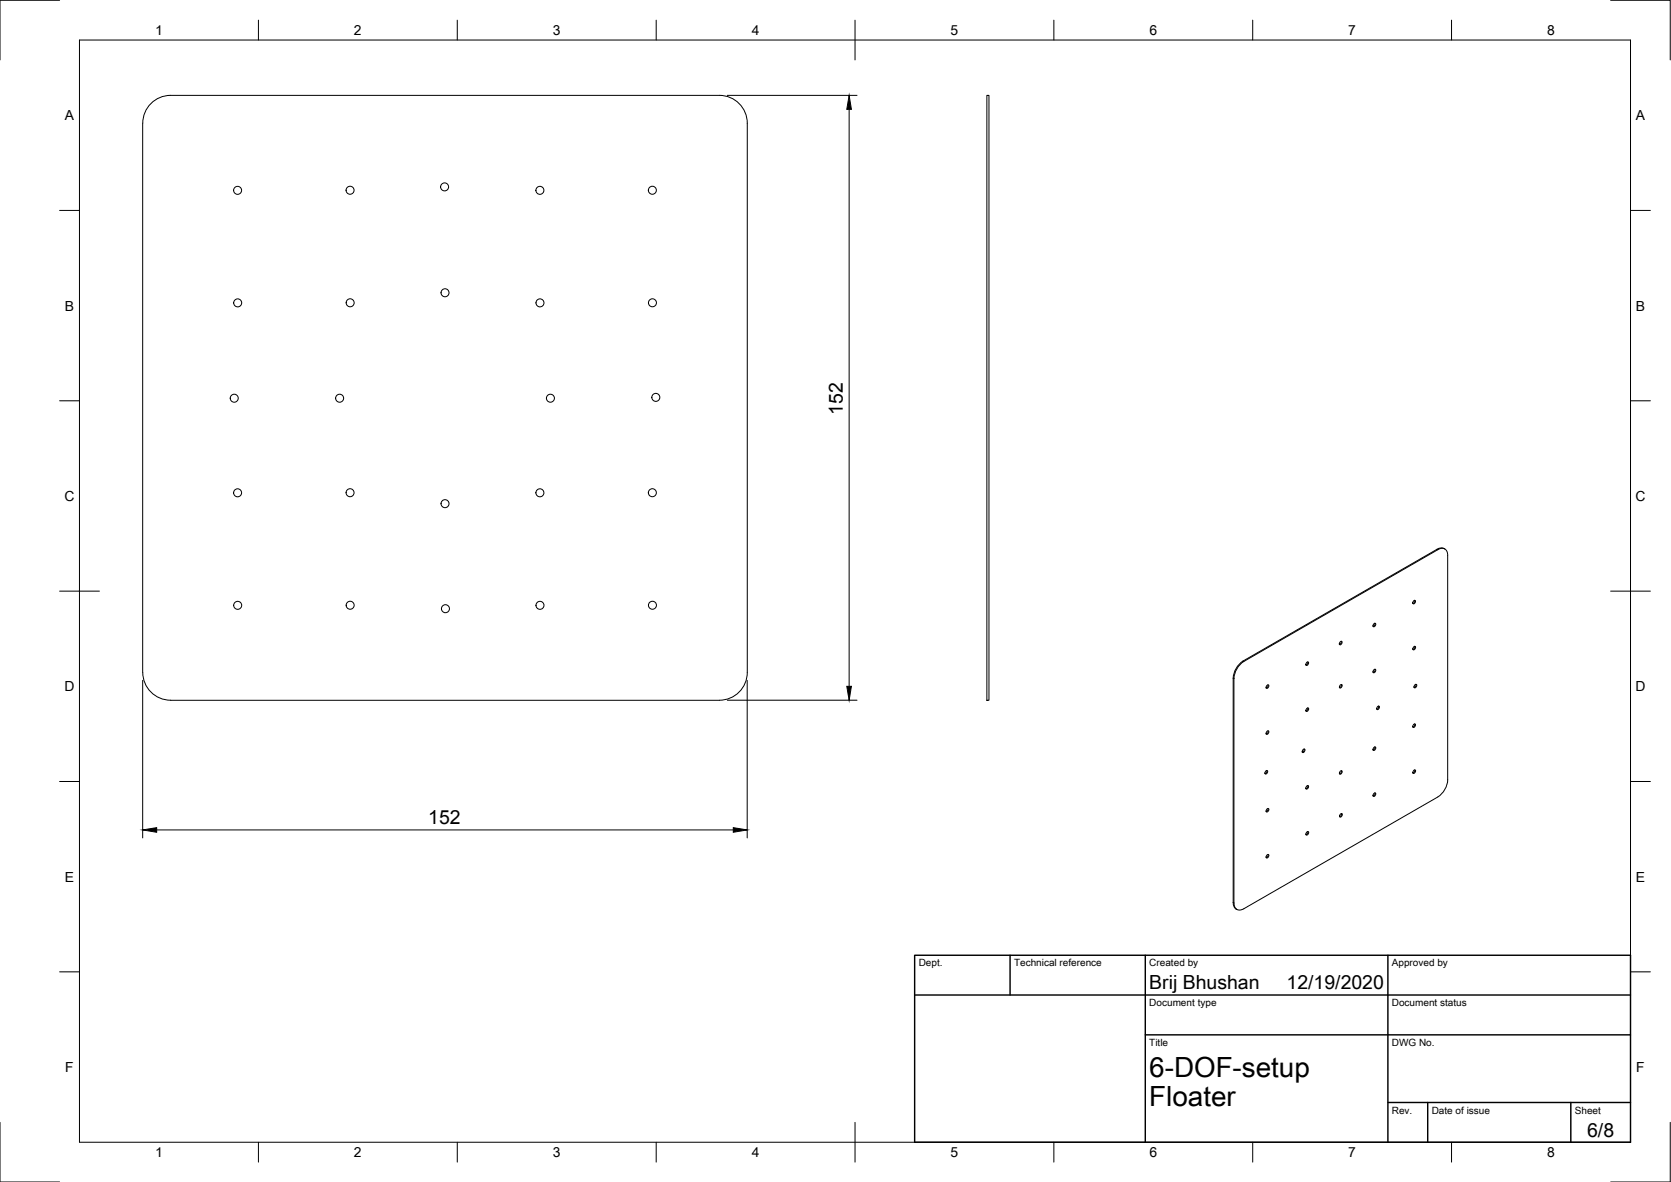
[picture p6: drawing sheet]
<svg xmlns="http://www.w3.org/2000/svg" width="420mm" height="297mm" viewBox="0 0 420 297" stroke-linecap="round" stroke-linejoin="round" font-family="sans-serif">
<!-- layer: Visible -->
<g fill="none" stroke="#000" stroke-width=".25">
<path d="M248.1 24h.6v152h-.6zM361.5 138.1l-48.8 28.1M361.5 138.1a1.51 1.51 0 0 1 1.8-.1 1.51 1.51 0 0 1 .7 1.6v56.4a5.4 5.4 0 0 1-2.5 4.3l-48.8 28.1a1.51 1.51 0 0 1-1.7 .1 1.51 1.51 0 0 1-.7-1.6v-56.4a5.5 5.5 0 0 1 2.5-4.3M363.3 138l-.8-.3-1.2 .3-48.8 28.1a5.5 5.5 0 0 0-2.4 4.3v56.4l.3 1.2 .6 .5M345.4 156.8l.4-.2 .1 .3-.1 .4-.4 .2-.2-.2zM345.7 156.6l-.1 .5-.4 .3M355.4 151.1l.3-.2 .2 .2-.2 .5-.3 .2-.2-.3zM355.7 150.9l-.1 .5-.3 .3M42.9 176h138M42.9 176a7 7 0 0 1-7-7v-138a7 7 0 0 1 7-7h138a7 7 0 0 1 7 7v138a7 7 0 0 1-7 7M318.5 172.3l.4-.2 .1 .2-.1 .5-.4 .2-.2-.2zM318.8 172.1v.5l-.4 .3"/>
<path d="M328.5 166.5l.4-.2 .1 .3-.1 .4-.4 .2-.2-.2zM328.5 178.1l.4-.2 .2 .2-.2 .5-.4 .2-.1-.3zM328.8 177.9v.5l-.4 .3M328.8 166.3v.5l-.4 .3M336.9 161.4l.4-.2 .2 .2-.2 .5-.4 .2-.1-.3zM337 172.2l.3-.2 .2 .3-.2 .4-.3 .2-.2-.2zM337.2 161.1v.5l-.4 .4M337.3 172l-.1 .5-.4 .3M345.4 168.4l.4-.2 .1 .2-.1 .5-.4 .2-.2-.3zM345.7 168.2v.5l-.4 .3M346.3 177.6l.4-.2 .2 .3-.2 .4-.4 .2-.1-.2zM346.6 177.4v.5l-.4 .3"/>
<path d="M355.4 162.6l.4-.2 .1 .3-.1 .4-.4 .2-.2-.2zM355.7 172.2l.4-.2 .1 .2-.1 .5-.4 .2-.2-.3zM355.7 162.4l-.1 .5-.3 .3M356 172l-.1 .5-.3 .3M318.2 193.8l.4-.2 .2 .3-.2 .4-.4 .2-.2-.2zM318.5 183.9l.4-.2 .1 .2-.1 .5-.4 .2-.2-.3zM318.5 193.6v.5l-.4 .3M318.8 183.7v.5l-.4 .3M327.6 188.4l.4-.2 .1 .3-.1 .4-.4 .2-.2-.2zM327.9 188.2l-.1 .5-.4 .3M328.5 197.6l.4-.2 .1 .3-.1 .4-.4 .2-.2-.2zM328.8 197.4v.5l-.4 .3"/>
<path d="M337 193.9l.3-.2 .2 .2-.2 .5-.3 .2-.2-.3zM337.3 193.7l-.1 .5-.4 .3M345.4 187.9l.4-.2 .1 .2-.1 .5-.4 .2-.2-.2zM345.4 199.5l.4-.2 .1 .2-.1 .5-.4 .2-.2-.3zM345.7 187.7l-.1 .5-.4 .3M345.7 199.2v.5l-.4 .4M355.4 182.1l.3-.2 .2 .3-.2 .4-.3 .2-.2-.2zM355.4 193.7l.4-.2 .1 .2-.1 .5-.4 .2-.2-.3zM355.7 181.9l-.1 .5-.3 .3M355.7 193.5l-.1 .5-.3 .3M318.5 203.4l.4-.2 .1 .2-.1 .5-.4 .2-.2-.3zM318.5 214.9l.4-.2 .1 .3-.1 .4-.4 .2-.2-.2z"/>
<path d="M318.8 203.2v.5l-.4 .3M318.8 214.7v.5l-.4 .3M328.5 209.2l.4-.2 .2 .2-.2 .5-.4 .2-.1-.3zM328.8 209v.5l-.4 .3M337 204.6l.4-.2 .1 .3-.1 .4-.4 .2-.2-.2zM337.3 204.4l-.1 .5-.4 .3"/>
<circle cx="59.7" cy="47.8" r="1.01"/>
<circle cx="88" cy="47.8" r="1.01"/>
<circle cx="111.8" cy="47" r="1.01"/>
<circle cx="135.8" cy="47.8" r="1.01"/>
<circle cx="164" cy="47.8" r="1.01"/>
<circle cx="59.8" cy="76.1" r="1.01"/>
<circle cx="88" cy="76.1" r="1.01"/>
<circle cx="111.9" cy="73.6" r="1.01"/>
<circle cx="135.8" cy="76.1" r="1.01"/>
<circle cx="164.1" cy="76.1" r="1.01"/>
<circle cx="164.9" cy="99.9" r="1.01"/>
<circle cx="58.9" cy="100.1" r="1.01"/>
<circle cx="85.4" cy="100.1" r="1.01"/>
<circle cx="138.4" cy="100.1" r="1.01"/>
<circle cx="59.7" cy="123.8" r="1.01"/>
<circle cx="88" cy="123.8" r="1.01"/>
<circle cx="111.9" cy="126.6" r="1.01"/>
<circle cx="135.8" cy="123.8" r="1.01"/>
<circle cx="164" cy="123.8" r="1.01"/>
<circle cx="59.8" cy="152.1" r="1.01"/>
<circle cx="88" cy="152.1" r="1.01"/>
<circle cx="112" cy="153" r="1.01"/>
<circle cx="135.8" cy="152.1" r="1.01"/>
<circle cx="164.1" cy="152.1" r="1.01"/>
</g>
<!-- layer: Visible Narrow -->
<path d="M361.3 138l.2 .1M310.1 170.4l.2 .1M312.5 166.1l.2 .1M310.1 226.8l.2 .1" fill="none" stroke="#000" stroke-width=".25"/>
<!-- layer: Border -->
<g fill="none" stroke="#000" stroke-width=".25">
<path d="M15 .1h-15v15M20 10.1h390v276.9h-390zM65 5.1v5M115 5.1v5M165 5.1v5M215 5.1v10M265 5.1v5M315 5.1v5M365 5.1v5M405 .1h15v15M15 52.9h5M410 52.9h5"/>
<path d="M15 100.7h5M410 100.7h5M15 148.6h10M405 148.6h10M15 196.4h5M410 196.4h5M15 244.2h5M410 244.2h5M0 282.1v14.9h15M65 287v5M115 287v5M165 287v5"/>
<path d="M215 282.1v9.9M265 287v5M315 287v5M365 287v5M420 282.1v14.9h-15"/>
</g>
<!-- layer: TitleBlock -->
<path d="M230 240.1h180v46.9h-180zM230 250h180M254 240.1v9.9M288 240.1v46.9M349 240.1v46.9M288 260.1h122M349 277.1h61M359 277.1v9.9M395 277.1v9.9" fill="none" stroke="#000" stroke-width=".36"/>
<!-- layer: Dimensions -->
<path d="M182.9 24h32.6M213.5 27.5v145M35.9 171v39.6M182.9 176h32.6M187.9 171v39.6M39.4 208.6h145" fill="none" stroke="#000" stroke-width=".25"/>
<path d="M213.5 24l.6 3.5h-1.2zM212.9 172.5h1.2l-.6 3.5zM35.9 208.6l3.5-.6v1.2zM184.4 208l3.5 .6-3.5 .6z" fill="#000" stroke="#000" stroke-width=".25"/>
<g font-size="7">
<text x="289" y="270.6">6-DOF-setup</text>
<text x="289" y="278.1">Floater</text>
</g>
<g font-size="4.9">
<text x="211.9" y="104.2" transform="rotate(-90 211.9 104.2)">152</text>
<text x="107.7" y="207">152</text>
<text x="289" y="248.5">Brij Bhushan</text>
<text x="323.5" y="248.5">12/19/2020</text>
<text x="399.1" y="285.7">6/8</text>
</g>
<g font-size="3.5">
<text x="39" y="8.8">1</text>
<text x="89" y="8.8">2</text>
<text x="139" y="8.8">3</text>
<text x="189" y="8.8">4</text>
<text x="239" y="8.8">5</text>
<text x="289" y="8.8">6</text>
<text x="339" y="8.8">7</text>
<text x="389" y="8.8">8</text>
<text x="16.3" y="30.2">A</text>
<text x="411.3" y="30.2">A</text>
<text x="16.3" y="78">B</text>
<text x="411.3" y="78">B</text>
<text x="16.2" y="125.9">C</text>
<text x="411.2" y="125.9">C</text>
<text x="16.2" y="173.7">D</text>
<text x="411.2" y="173.7">D</text>
<text x="16.3" y="221.6">E</text>
<text x="411.3" y="221.6">E</text>
<text x="16.4" y="269.4">F</text>
<text x="411.4" y="269.4">F</text>
<text x="39" y="290.8">1</text>
<text x="89" y="290.8">2</text>
<text x="139" y="290.8">3</text>
<text x="189" y="290.8">4</text>
<text x="239" y="290.8">5</text>
<text x="289" y="290.8">6</text>
<text x="339" y="290.8">7</text>
<text x="389" y="290.8">8</text>
</g>
<g font-size="2.5">
<text x="231" y="242.9">Dept.</text>
<text x="255" y="242.9">Technical reference</text>
<text x="289" y="242.9">Created by</text>
<text x="350" y="242.9">Approved by</text>
<text x="289" y="252.8">Document type</text>
<text x="350" y="252.8">Document status</text>
<text x="289" y="262.9">Title</text>
<text x="350" y="262.9">DWG No.</text>
<text x="350" y="279.9">Rev.</text>
<text x="360" y="279.9">Date of issue</text>
<text x="396" y="279.9">Sheet</text>
</g>
</svg>
